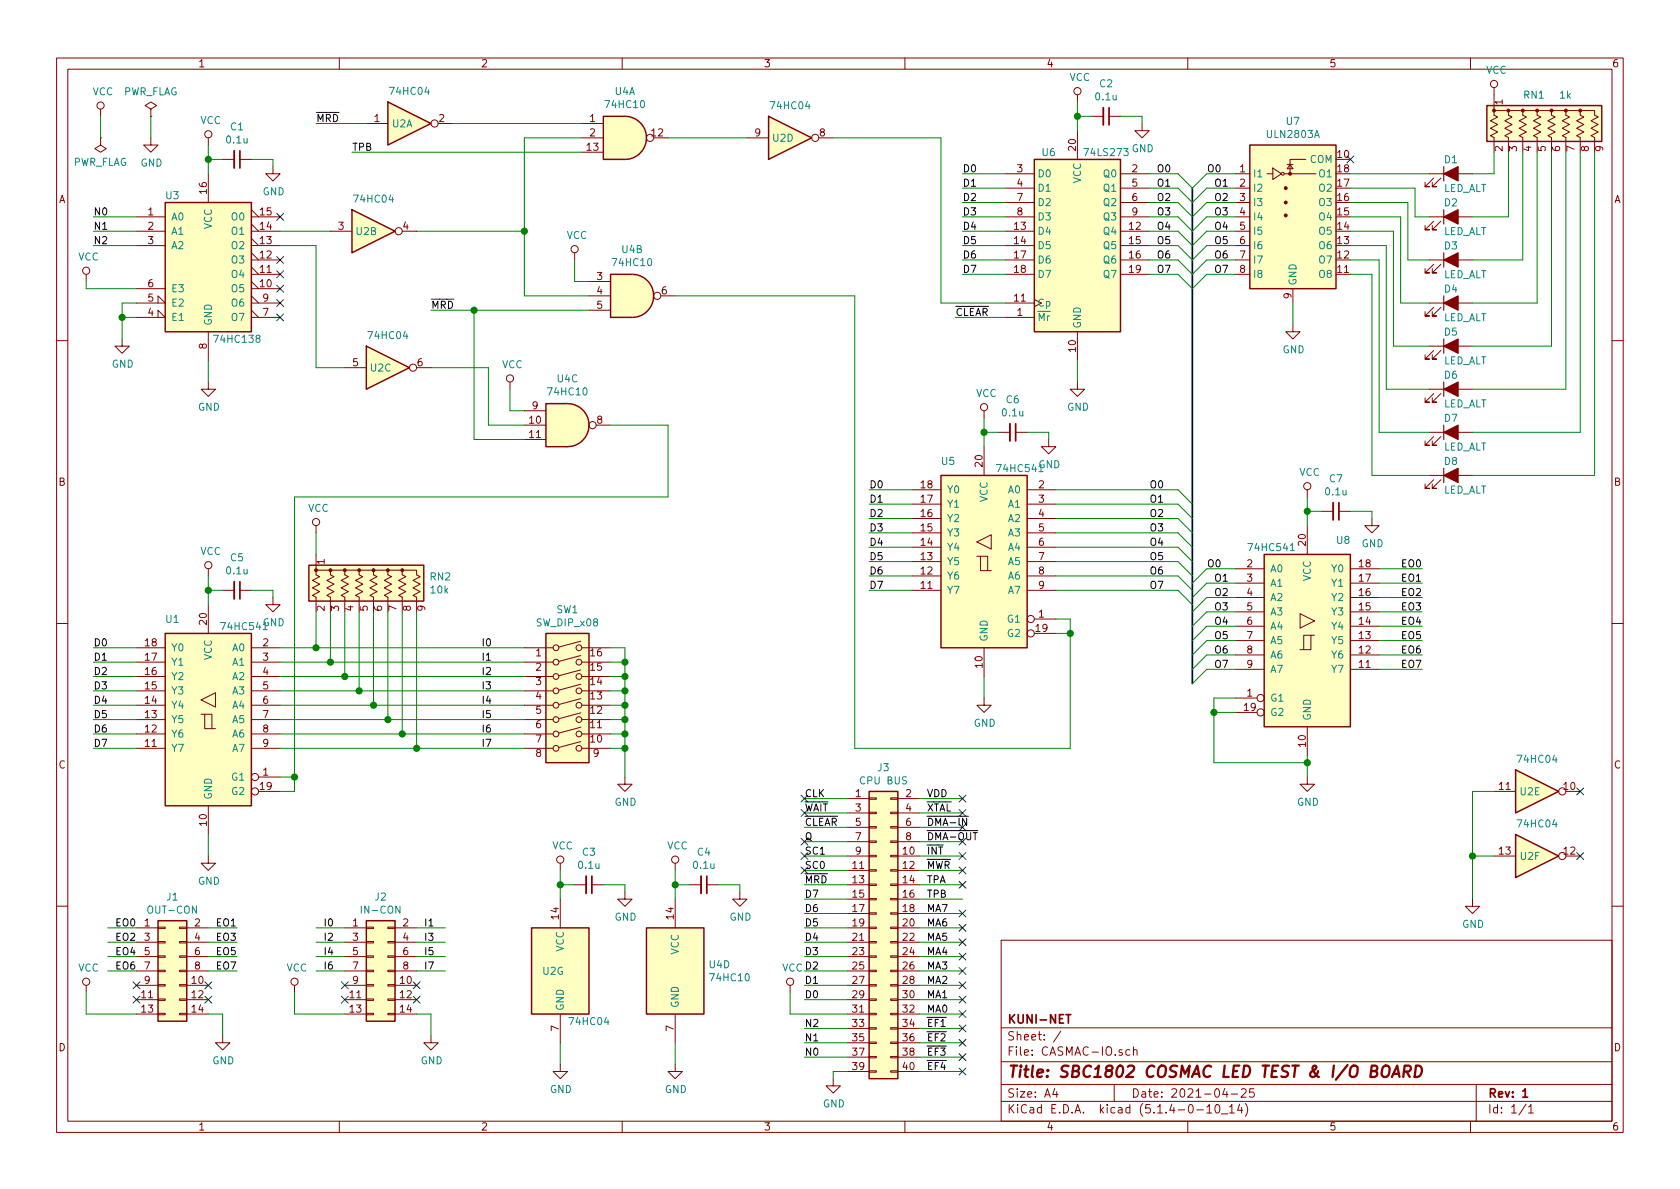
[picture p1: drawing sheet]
EESchema Schematic File Version 4
LIBS:CASMAC-IO-cache
EELAYER 30 0
EELAYER END
$Descr A4 11693 8268
encoding utf-8
Sheet 1 1
Title "SBC1802 COSMAC LED TEST & I/O BOARD"
Date "2021-04-25"
Rev "1"
Comp "KUNI-NET"
Comment1 ""
Comment2 ""
Comment3 ""
Comment4 ""
$EndDescr
$Comp
L 74xx:74LS138 U3
U 1 1
P 1450 1800
F 0 "U3" H 1200 2250 50  0000 C CNN
F 1 "74HC138" H 1650 1250 50  0000 C CNN
F 2 "" H 1450 1800 50  0001 C CNN
F 3 "http://www.ti.com/lit/gpn/sn74LS138" H 1450 1800 50  0001 C CNN
	1    1450 1800
	1    0    0    -1  
$EndComp
Wire Wire Line
	650  1500 950  1500
Text Label 650  1500 0    50   ~ 0
N0
Wire Wire Line
	650  1600 950  1600
Text Label 650  1600 0    50   ~ 0
N1
Wire Wire Line
	650  1700 950  1700
Text Label 650  1700 0    50   ~ 0
N2
$Comp
L power:VCC #PWR04
U 1 1
P 1450 1000
F 0 "#PWR04" H 1450 850 50  0001 C CNN
F 1 "VCC" H 1467 1173 50  0000 C CNN
F 2 "" H 1450 1000 50  0001 C CNN
F 3 "" H 1450 1000 50  0001 C CNN
	1    1450 1000
	1    0    0    -1  
$EndComp
$Comp
L power:VCC #PWR01
U 1 1
P 600 1950
F 0 "#PWR01" H 600 1800 50  0001 C CNN
F 1 "VCC" H 617 2123 50  0000 C CNN
F 2 "" H 600 1950 50  0001 C CNN
F 3 "" H 600 1950 50  0001 C CNN
	1    600  1950
	1    0    0    -1  
$EndComp
Wire Wire Line
	600  1950 600  2000
Wire Wire Line
	600  2000 950  2000
$Comp
L power:GND #PWR05
U 1 1
P 1450 2650
F 0 "#PWR05" H 1450 2400 50  0001 C CNN
F 1 "GND" H 1455 2477 50  0000 C CNN
F 2 "" H 1450 2650 50  0001 C CNN
F 3 "" H 1450 2650 50  0001 C CNN
	1    1450 2650
	1    0    0    -1  
$EndComp
Wire Wire Line
	1450 2500 1450 2650
$Comp
L power:GND #PWR02
U 1 1
P 850 2350
F 0 "#PWR02" H 850 2100 50  0001 C CNN
F 1 "GND" H 855 2177 50  0000 C CNN
F 2 "" H 850 2350 50  0001 C CNN
F 3 "" H 850 2350 50  0001 C CNN
	1    850  2350
	1    0    0    -1  
$EndComp
Wire Wire Line
	850  2350 850  2200
Wire Wire Line
	850  2100 950  2100
Wire Wire Line
	950  2200 850  2200
Connection ~ 850  2200
Wire Wire Line
	850  2200 850  2100
$Comp
L Device:C_Small C1
U 1 1
P 1650 1100
F 0 "C1" V 1421 1100 50  0000 C CNN
F 1 "0.1u" V 1512 1100 50  0000 C CNN
F 2 "" H 1650 1100 50  0001 C CNN
F 3 "~" H 1650 1100 50  0001 C CNN
	1    1650 1100
	0    1    1    0   
$EndComp
Wire Wire Line
	1450 1000 1450 1100
Wire Wire Line
	1450 1100 1550 1100
Wire Wire Line
	1450 1100 1450 1200
Connection ~ 1450 1100
$Comp
L power:GND #PWR06
U 1 1
P 1900 1150
F 0 "#PWR06" H 1900 900 50  0001 C CNN
F 1 "GND" H 1905 977 50  0000 C CNN
F 2 "" H 1900 1150 50  0001 C CNN
F 3 "" H 1900 1150 50  0001 C CNN
	1    1900 1150
	1    0    0    -1  
$EndComp
Wire Wire Line
	1750 1100 1900 1100
Wire Wire Line
	1900 1100 1900 1150
NoConn ~ 1950 1800
NoConn ~ 1950 1900
NoConn ~ 1950 2000
NoConn ~ 1950 2100
NoConn ~ 1950 2200
Wire Wire Line
	6700 1200 7000 1200
Text Label 6700 1200 0    50   ~ 0
D0
Wire Wire Line
	6700 1300 7000 1300
Text Label 6700 1300 0    50   ~ 0
D1
Wire Wire Line
	6700 1400 7000 1400
Text Label 6700 1400 0    50   ~ 0
D2
Wire Wire Line
	6700 1500 7000 1500
Text Label 6700 1500 0    50   ~ 0
D3
Wire Wire Line
	6700 1600 7000 1600
Text Label 6700 1600 0    50   ~ 0
D4
Wire Wire Line
	6700 1700 7000 1700
Text Label 6700 1700 0    50   ~ 0
D5
Wire Wire Line
	6700 1800 7000 1800
Text Label 6700 1800 0    50   ~ 0
D6
Wire Wire Line
	6700 1900 7000 1900
Text Label 6700 1900 0    50   ~ 0
D7
$Comp
L 74xx:74LS04 U2
U 1 1
P 2850 850
F 0 "U2" H 2800 850 50  0000 C CNN
F 1 "74HC04" H 2850 1076 50  0000 C CNN
F 2 "" H 2850 850 50  0001 C CNN
F 3 "http://www.ti.com/lit/gpn/sn74LS04" H 2850 850 50  0001 C CNN
	1    2850 850 
	1    0    0    -1  
$EndComp
Wire Wire Line
	2200 850  2550 850 
Text Label 2200 850  0    50   ~ 0
~MRD
Wire Wire Line
	3150 850  4050 850 
$Comp
L power:VCC #PWR08
U 1 1
P 7500 700
F 0 "#PWR08" H 7500 550 50  0001 C CNN
F 1 "VCC" H 7517 873 50  0000 C CNN
F 2 "" H 7500 700 50  0001 C CNN
F 3 "" H 7500 700 50  0001 C CNN
	1    7500 700 
	1    0    0    -1  
$EndComp
$Comp
L Device:C_Small C2
U 1 1
P 7700 800
F 0 "C2" V 7471 800 50  0000 C CNN
F 1 "0.1u" V 7562 800 50  0000 C CNN
F 2 "" H 7700 800 50  0001 C CNN
F 3 "~" H 7700 800 50  0001 C CNN
	1    7700 800 
	0    1    1    0   
$EndComp
Wire Wire Line
	7500 700  7500 800 
Wire Wire Line
	7500 800  7600 800 
Wire Wire Line
	7500 800  7500 900 
Connection ~ 7500 800 
Wire Wire Line
	7800 800  7950 800 
Wire Wire Line
	7950 800  7950 850 
$Comp
L power:GND #PWR011
U 1 1
P 7950 850
F 0 "#PWR011" H 7950 600 50  0001 C CNN
F 1 "GND" H 7955 677 50  0000 C CNN
F 2 "" H 7950 850 50  0001 C CNN
F 3 "" H 7950 850 50  0001 C CNN
	1    7950 850 
	1    0    0    -1  
$EndComp
$Comp
L Device:LED_ALT D1
U 1 1
P 10100 1200
F 0 "D1" H 10100 1300 50  0000 C CNN
F 1 "LED_ALT" H 10200 1100 50  0000 C CNN
F 2 "" H 10100 1200 50  0001 C CNN
F 3 "~" H 10100 1200 50  0001 C CNN
	1    10100 1200
	1    0    0    -1  
$EndComp
$Comp
L Device:LED_ALT D2
U 1 1
P 10100 1500
F 0 "D2" H 10100 1600 50  0000 C CNN
F 1 "LED_ALT" H 10200 1400 50  0000 C CNN
F 2 "" H 10100 1500 50  0001 C CNN
F 3 "~" H 10100 1500 50  0001 C CNN
	1    10100 1500
	1    0    0    -1  
$EndComp
$Comp
L Device:LED_ALT D3
U 1 1
P 10100 1800
F 0 "D3" H 10100 1900 50  0000 C CNN
F 1 "LED_ALT" H 10200 1700 50  0000 C CNN
F 2 "" H 10100 1800 50  0001 C CNN
F 3 "~" H 10100 1800 50  0001 C CNN
	1    10100 1800
	1    0    0    -1  
$EndComp
$Comp
L Device:LED_ALT D4
U 1 1
P 10100 2100
F 0 "D4" H 10100 2200 50  0000 C CNN
F 1 "LED_ALT" H 10200 2000 50  0000 C CNN
F 2 "" H 10100 2100 50  0001 C CNN
F 3 "~" H 10100 2100 50  0001 C CNN
	1    10100 2100
	1    0    0    -1  
$EndComp
$Comp
L Device:LED_ALT D5
U 1 1
P 10100 2400
F 0 "D5" H 10100 2500 50  0000 C CNN
F 1 "LED_ALT" H 10200 2300 50  0000 C CNN
F 2 "" H 10100 2400 50  0001 C CNN
F 3 "~" H 10100 2400 50  0001 C CNN
	1    10100 2400
	1    0    0    -1  
$EndComp
$Comp
L Device:LED_ALT D6
U 1 1
P 10100 2700
F 0 "D6" H 10100 2800 50  0000 C CNN
F 1 "LED_ALT" H 10200 2600 50  0000 C CNN
F 2 "" H 10100 2700 50  0001 C CNN
F 3 "~" H 10100 2700 50  0001 C CNN
	1    10100 2700
	1    0    0    -1  
$EndComp
$Comp
L Device:LED_ALT D7
U 1 1
P 10100 3000
F 0 "D7" H 10100 3100 50  0000 C CNN
F 1 "LED_ALT" H 10200 2900 50  0000 C CNN
F 2 "" H 10100 3000 50  0001 C CNN
F 3 "~" H 10100 3000 50  0001 C CNN
	1    10100 3000
	1    0    0    -1  
$EndComp
$Comp
L Device:LED_ALT D8
U 1 1
P 10100 3300
F 0 "D8" H 10100 3400 50  0000 C CNN
F 1 "LED_ALT" H 10200 3200 50  0000 C CNN
F 2 "" H 10100 3300 50  0001 C CNN
F 3 "~" H 10100 3300 50  0001 C CNN
	1    10100 3300
	1    0    0    -1  
$EndComp
Wire Wire Line
	8000 1200 8200 1200
Wire Wire Line
	8400 1200 8600 1200
Text Label 8050 1200 0    50   ~ 0
O0
Text Label 8400 1200 0    50   ~ 0
O0
Wire Wire Line
	8000 1300 8200 1300
Text Label 8050 1300 0    50   ~ 0
O1
Wire Wire Line
	8000 1400 8200 1400
Text Label 8050 1400 0    50   ~ 0
O2
Wire Wire Line
	8000 1500 8200 1500
Text Label 8050 1500 0    50   ~ 0
O3
Wire Wire Line
	8000 1600 8200 1600
Text Label 8050 1600 0    50   ~ 0
O4
Wire Wire Line
	8000 1700 8200 1700
Text Label 8050 1700 0    50   ~ 0
O5
Wire Wire Line
	8000 1800 8200 1800
Text Label 8050 1800 0    50   ~ 0
O6
Wire Wire Line
	8000 1900 8200 1900
Text Label 8050 1900 0    50   ~ 0
O7
Wire Wire Line
	8400 1300 8600 1300
Text Label 8450 1300 0    50   ~ 0
O1
Wire Wire Line
	8400 1400 8600 1400
Text Label 8450 1400 0    50   ~ 0
O2
Wire Wire Line
	8400 1500 8600 1500
Text Label 8450 1500 0    50   ~ 0
O3
Wire Wire Line
	8400 1600 8600 1600
Text Label 8450 1600 0    50   ~ 0
O4
Wire Wire Line
	8400 1800 8600 1800
Text Label 8450 1800 0    50   ~ 0
O6
Wire Wire Line
	8400 1900 8600 1900
Text Label 8450 1900 0    50   ~ 0
O7
$Comp
L power:GND #PWR09
U 1 1
P 7500 2650
F 0 "#PWR09" H 7500 2400 50  0001 C CNN
F 1 "GND" H 7505 2477 50  0000 C CNN
F 2 "" H 7500 2650 50  0001 C CNN
F 3 "" H 7500 2650 50  0001 C CNN
	1    7500 2650
	1    0    0    -1  
$EndComp
Wire Wire Line
	7500 2500 7500 2650
Entry Wire Line
	8200 1200 8300 1300
Entry Wire Line
	8200 1300 8300 1400
Entry Wire Line
	8200 1400 8300 1500
Entry Wire Line
	8200 1500 8300 1600
Entry Wire Line
	8200 1600 8300 1700
Entry Wire Line
	8200 1700 8300 1800
Entry Wire Line
	8200 1800 8300 1900
Entry Wire Line
	8200 1900 8300 2000
Entry Wire Line
	8300 1300 8400 1200
Entry Wire Line
	8300 1400 8400 1300
Entry Wire Line
	8300 1500 8400 1400
Entry Wire Line
	8300 1600 8400 1500
Entry Wire Line
	8300 1700 8400 1600
Entry Wire Line
	8300 1900 8400 1800
Entry Wire Line
	8300 2000 8400 1900
$Comp
L Device:R_Network08_US RN1
U 1 1
P 10800 850
F 0 "RN1" H 10600 1050 50  0000 L CNN
F 1 "1k" H 10850 1050 50  0000 L CNN
F 2 "Resistor_THT:R_Array_SIP9" V 11275 850 50  0001 C CNN
F 3 "http://www.vishay.com/docs/31509/csc.pdf" H 10800 850 50  0001 C CNN
	1    10800 850 
	1    0    0    -1  
$EndComp
Wire Wire Line
	10250 1200 10400 1200
Wire Wire Line
	10400 1200 10400 1050
Wire Wire Line
	10500 1050 10500 1500
Wire Wire Line
	10500 1500 10250 1500
Wire Wire Line
	10250 1800 10600 1800
Wire Wire Line
	10600 1800 10600 1050
Wire Wire Line
	10700 1050 10700 2100
Wire Wire Line
	10700 2100 10250 2100
Wire Wire Line
	10800 1050 10800 2400
Wire Wire Line
	10800 2400 10250 2400
Wire Wire Line
	10900 1050 10900 2700
Wire Wire Line
	10900 2700 10250 2700
Wire Wire Line
	11000 1050 11000 3000
Wire Wire Line
	11000 3000 10250 3000
Wire Wire Line
	11100 1050 11100 3300
Wire Wire Line
	11100 3300 10250 3300
$Comp
L power:VCC #PWR012
U 1 1
P 10400 650
F 0 "#PWR012" H 10400 500 50  0001 C CNN
F 1 "VCC" H 10417 823 50  0000 C CNN
F 2 "" H 10400 650 50  0001 C CNN
F 3 "" H 10400 650 50  0001 C CNN
	1    10400 650 
	1    0    0    -1  
$EndComp
$Comp
L 74xx:74LS04 U2
U 2 1
P 2600 1600
F 0 "U2" H 2550 1600 50  0000 C CNN
F 1 "74HC04" H 2600 1826 50  0000 C CNN
F 2 "" H 2600 1600 50  0001 C CNN
F 3 "http://www.ti.com/lit/gpn/sn74LS04" H 2600 1600 50  0001 C CNN
	2    2600 1600
	1    0    0    -1  
$EndComp
$Comp
L 74xx:74LS04 U2
U 3 1
P 2700 2550
F 0 "U2" H 2650 2550 50  0000 C CNN
F 1 "74HC04" H 2700 2776 50  0000 C CNN
F 2 "" H 2700 2550 50  0001 C CNN
F 3 "http://www.ti.com/lit/gpn/sn74LS04" H 2700 2550 50  0001 C CNN
	3    2700 2550
	1    0    0    -1  
$EndComp
$Comp
L 74xx:74LS04 U2
U 4 1
P 5500 950
F 0 "U2" H 5450 950 50  0000 C CNN
F 1 "74HC04" H 5500 1176 50  0000 C CNN
F 2 "" H 5500 950 50  0001 C CNN
F 3 "http://www.ti.com/lit/gpn/sn74LS04" H 5500 950 50  0001 C CNN
	4    5500 950 
	1    0    0    -1  
$EndComp
$Comp
L 74xx:74LS04 U2
U 5 1
P 10700 5500
F 0 "U2" H 10650 5500 50  0000 C CNN
F 1 "74HC04" H 10700 5726 50  0000 C CNN
F 2 "" H 10700 5500 50  0001 C CNN
F 3 "http://www.ti.com/lit/gpn/sn74LS04" H 10700 5500 50  0001 C CNN
	5    10700 5500
	1    0    0    -1  
$EndComp
$Comp
L 74xx:74LS04 U2
U 6 1
P 10700 5950
F 0 "U2" H 10650 5950 50  0000 C CNN
F 1 "74HC04" H 10700 6176 50  0000 C CNN
F 2 "" H 10700 5950 50  0001 C CNN
F 3 "http://www.ti.com/lit/gpn/sn74LS04" H 10700 5950 50  0001 C CNN
	6    10700 5950
	1    0    0    -1  
$EndComp
Wire Wire Line
	10250 5950 10400 5950
Connection ~ 10250 5950
Wire Wire Line
	10250 5950 10250 6250
Wire Wire Line
	10400 5500 10250 5500
Wire Wire Line
	10250 5500 10250 5950
NoConn ~ 11000 5500
NoConn ~ 11000 5950
$Comp
L power:GND #PWR010
U 1 1
P 10250 6250
F 0 "#PWR010" H 10250 6000 50  0001 C CNN
F 1 "GND" H 10255 6077 50  0000 C CNN
F 2 "" H 10250 6250 50  0001 C CNN
F 3 "" H 10250 6250 50  0001 C CNN
	1    10250 6250
	1    0    0    -1  
$EndComp
$Comp
L 74xx:74LS04 U2
U 7 1
P 3900 6750
F 0 "U2" H 3850 6750 50  0000 C CNN
F 1 "74HC04" H 4100 6400 50  0000 C CNN
F 2 "" H 3900 6750 50  0001 C CNN
F 3 "http://www.ti.com/lit/gpn/sn74LS04" H 3900 6750 50  0001 C CNN
	7    3900 6750
	1    0    0    -1  
$EndComp
$Comp
L power:VCC #PWR013
U 1 1
P 3900 6050
F 0 "#PWR013" H 3900 5900 50  0001 C CNN
F 1 "VCC" H 3917 6223 50  0000 C CNN
F 2 "" H 3900 6050 50  0001 C CNN
F 3 "" H 3900 6050 50  0001 C CNN
	1    3900 6050
	1    0    0    -1  
$EndComp
$Comp
L Device:C_Small C3
U 1 1
P 4100 6150
F 0 "C3" V 3871 6150 50  0000 C CNN
F 1 "0.1u" V 3962 6150 50  0000 C CNN
F 2 "" H 4100 6150 50  0001 C CNN
F 3 "~" H 4100 6150 50  0001 C CNN
	1    4100 6150
	0    1    1    0   
$EndComp
Wire Wire Line
	3900 6050 3900 6150
Wire Wire Line
	3900 6150 4000 6150
Wire Wire Line
	3900 6150 3900 6250
Connection ~ 3900 6150
$Comp
L power:GND #PWR015
U 1 1
P 4350 6200
F 0 "#PWR015" H 4350 5950 50  0001 C CNN
F 1 "GND" H 4355 6027 50  0000 C CNN
F 2 "" H 4350 6200 50  0001 C CNN
F 3 "" H 4350 6200 50  0001 C CNN
	1    4350 6200
	1    0    0    -1  
$EndComp
Wire Wire Line
	4200 6150 4350 6150
Wire Wire Line
	4350 6150 4350 6200
$Comp
L power:GND #PWR014
U 1 1
P 3900 7400
F 0 "#PWR014" H 3900 7150 50  0001 C CNN
F 1 "GND" H 3905 7227 50  0000 C CNN
F 2 "" H 3900 7400 50  0001 C CNN
F 3 "" H 3900 7400 50  0001 C CNN
	1    3900 7400
	1    0    0    -1  
$EndComp
Wire Wire Line
	3900 7250 3900 7400
Text Label 2450 1050 0    50   ~ 0
TPB
NoConn ~ 1950 1500
Wire Wire Line
	1950 1600 2300 1600
$Comp
L power:VCC #PWR017
U 1 1
P 4700 6050
F 0 "#PWR017" H 4700 5900 50  0001 C CNN
F 1 "VCC" H 4717 6223 50  0000 C CNN
F 2 "" H 4700 6050 50  0001 C CNN
F 3 "" H 4700 6050 50  0001 C CNN
	1    4700 6050
	1    0    0    -1  
$EndComp
$Comp
L Device:C_Small C4
U 1 1
P 4900 6150
F 0 "C4" V 4671 6150 50  0000 C CNN
F 1 "0.1u" V 4762 6150 50  0000 C CNN
F 2 "" H 4900 6150 50  0001 C CNN
F 3 "~" H 4900 6150 50  0001 C CNN
	1    4900 6150
	0    1    1    0   
$EndComp
Wire Wire Line
	4700 6050 4700 6150
Wire Wire Line
	4700 6150 4800 6150
Wire Wire Line
	4700 6150 4700 6250
Connection ~ 4700 6150
$Comp
L power:GND #PWR019
U 1 1
P 5150 6200
F 0 "#PWR019" H 5150 5950 50  0001 C CNN
F 1 "GND" H 5155 6027 50  0000 C CNN
F 2 "" H 5150 6200 50  0001 C CNN
F 3 "" H 5150 6200 50  0001 C CNN
	1    5150 6200
	1    0    0    -1  
$EndComp
Wire Wire Line
	5000 6150 5150 6150
Wire Wire Line
	5150 6150 5150 6200
$Comp
L power:GND #PWR018
U 1 1
P 4700 7400
F 0 "#PWR018" H 4700 7150 50  0001 C CNN
F 1 "GND" H 4705 7227 50  0000 C CNN
F 2 "" H 4700 7400 50  0001 C CNN
F 3 "" H 4700 7400 50  0001 C CNN
	1    4700 7400
	1    0    0    -1  
$EndComp
Wire Wire Line
	4700 7250 4700 7400
Wire Wire Line
	2450 1050 4050 1050
Wire Wire Line
	3650 950  3650 1600
Wire Wire Line
	3650 950  4050 950 
Wire Wire Line
	2900 1600 3650 1600
Text Label 3000 2150 0    50   ~ 0
~MRD
Wire Wire Line
	3650 1600 3650 2050
Wire Wire Line
	3650 2050 4100 2050
Connection ~ 3650 1600
Wire Wire Line
	6550 2100 6550 950 
Wire Wire Line
	6550 2100 7000 2100
$Comp
L 74xx:74LS541 U5
U 1 1
P 6850 3900
F 0 "U5" H 7100 4600 50  0000 C CNN
F 1 "74HC541" H 6600 4550 50  0000 C CNN
F 2 "" H 6850 3900 50  0001 C CNN
F 3 "http://www.ti.com/lit/gpn/sn74LS541" H 6850 3900 50  0001 C CNN
	1    6850 3900
	-1   0    0    -1  
$EndComp
Wire Wire Line
	7350 3400 8200 3400
Entry Wire Line
	8200 3400 8300 3500
Wire Wire Line
	7350 3500 8200 3500
Entry Wire Line
	8200 3500 8300 3600
Wire Wire Line
	7350 3600 8200 3600
Entry Wire Line
	8200 3600 8300 3700
Wire Wire Line
	7350 3700 8200 3700
Entry Wire Line
	8200 3700 8300 3800
Wire Wire Line
	7350 3800 8200 3800
Entry Wire Line
	8200 3800 8300 3900
Wire Wire Line
	7350 3900 8200 3900
Entry Wire Line
	8200 3900 8300 4000
Wire Wire Line
	7350 4000 8200 4000
Entry Wire Line
	8200 4000 8300 4100
Wire Wire Line
	7350 4100 8200 4100
Entry Wire Line
	8200 4100 8300 4200
Text Label 8000 3400 0    50   ~ 0
O0
Text Label 8000 3500 0    50   ~ 0
O1
Text Label 8000 3600 0    50   ~ 0
O2
Text Label 8000 3700 0    50   ~ 0
O3
Text Label 8000 3800 0    50   ~ 0
O4
Text Label 8000 3900 0    50   ~ 0
O5
Text Label 8000 4000 0    50   ~ 0
O6
Text Label 8000 4100 0    50   ~ 0
O7
Wire Wire Line
	6050 3400 6350 3400
Text Label 6050 3400 0    50   ~ 0
D0
Wire Wire Line
	6050 3500 6350 3500
Text Label 6050 3500 0    50   ~ 0
D1
Wire Wire Line
	6050 3600 6350 3600
Text Label 6050 3600 0    50   ~ 0
D2
Wire Wire Line
	6050 3700 6350 3700
Text Label 6050 3700 0    50   ~ 0
D3
Wire Wire Line
	6050 3800 6350 3800
Text Label 6050 3800 0    50   ~ 0
D4
Wire Wire Line
	6050 3900 6350 3900
Text Label 6050 3900 0    50   ~ 0
D5
Wire Wire Line
	6050 4000 6350 4000
Text Label 6050 4000 0    50   ~ 0
D6
Wire Wire Line
	6050 4100 6350 4100
Text Label 6050 4100 0    50   ~ 0
D7
$Comp
L power:VCC #PWR030
U 1 1
P 6850 2900
F 0 "#PWR030" H 6850 2750 50  0001 C CNN
F 1 "VCC" H 6867 3073 50  0000 C CNN
F 2 "" H 6850 2900 50  0001 C CNN
F 3 "" H 6850 2900 50  0001 C CNN
	1    6850 2900
	1    0    0    -1  
$EndComp
$Comp
L Device:C_Small C6
U 1 1
P 7050 3000
F 0 "C6" V 6821 3000 50  0000 C CNN
F 1 "0.1u" V 6912 3000 50  0000 C CNN
F 2 "" H 7050 3000 50  0001 C CNN
F 3 "~" H 7050 3000 50  0001 C CNN
	1    7050 3000
	0    1    1    0   
$EndComp
Wire Wire Line
	6850 2900 6850 3000
Wire Wire Line
	6850 3000 6950 3000
Wire Wire Line
	6850 3000 6850 3100
Connection ~ 6850 3000
Wire Wire Line
	7150 3000 7300 3000
Wire Wire Line
	7300 3000 7300 3050
$Comp
L power:GND #PWR032
U 1 1
P 7300 3050
F 0 "#PWR032" H 7300 2800 50  0001 C CNN
F 1 "GND" H 7305 2877 50  0000 C CNN
F 2 "" H 7300 3050 50  0001 C CNN
F 3 "" H 7300 3050 50  0001 C CNN
	1    7300 3050
	1    0    0    -1  
$EndComp
Wire Wire Line
	4700 2050 5950 2050
Wire Wire Line
	5950 2050 5950 5200
Wire Wire Line
	7450 5200 7450 4400
Wire Wire Line
	7450 4300 7350 4300
Wire Wire Line
	7350 4400 7450 4400
Connection ~ 7450 4400
Wire Wire Line
	7450 4400 7450 4300
$Comp
L 74xx:74LS10 U4
U 1 1
P 4350 950
F 0 "U4" H 4350 1275 50  0000 C CNN
F 1 "74HC10" H 4350 1184 50  0000 C CNN
F 2 "" H 4350 950 50  0001 C CNN
F 3 "http://www.ti.com/lit/gpn/sn74LS10" H 4350 950 50  0001 C CNN
	1    4350 950 
	1    0    0    -1  
$EndComp
$Comp
L 74xx:74LS10 U4
U 2 1
P 4400 2050
F 0 "U4" H 4400 2375 50  0000 C CNN
F 1 "74HC10" H 4400 2284 50  0000 C CNN
F 2 "" H 4400 2050 50  0001 C CNN
F 3 "http://www.ti.com/lit/gpn/sn74LS10" H 4400 2050 50  0001 C CNN
	2    4400 2050
	1    0    0    -1  
$EndComp
$Comp
L 74xx:74LS10 U4
U 3 1
P 3950 2950
F 0 "U4" H 3950 3275 50  0000 C CNN
F 1 "74HC10" H 3950 3184 50  0000 C CNN
F 2 "" H 3950 2950 50  0001 C CNN
F 3 "http://www.ti.com/lit/gpn/sn74LS10" H 3950 2950 50  0001 C CNN
	3    3950 2950
	1    0    0    -1  
$EndComp
$Comp
L power:VCC #PWR027
U 1 1
P 4000 1800
F 0 "#PWR027" H 4000 1650 50  0001 C CNN
F 1 "VCC" H 4017 1973 50  0000 C CNN
F 2 "" H 4000 1800 50  0001 C CNN
F 3 "" H 4000 1800 50  0001 C CNN
	1    4000 1800
	1    0    0    -1  
$EndComp
Wire Wire Line
	4000 1800 4000 1950
Wire Wire Line
	4000 1950 4100 1950
$Comp
L 74xx:74LS10 U4
U 4 1
P 4700 6750
F 0 "U4" H 4930 6796 50  0000 L CNN
F 1 "74HC10" H 4930 6705 50  0000 L CNN
F 2 "" H 4700 6750 50  0001 C CNN
F 3 "http://www.ti.com/lit/gpn/sn74LS10" H 4700 6750 50  0001 C CNN
	4    4700 6750
	1    0    0    -1  
$EndComp
Wire Wire Line
	3000 2150 3300 2150
Wire Wire Line
	3300 2150 3300 3050
Wire Wire Line
	3300 3050 3650 3050
Connection ~ 3300 2150
Wire Wire Line
	3300 2150 4100 2150
Wire Wire Line
	3000 2550 3400 2550
Wire Wire Line
	3400 2550 3400 2950
Wire Wire Line
	2200 1700 2200 2550
Wire Wire Line
	2200 2550 2400 2550
Wire Wire Line
	1950 1700 2200 1700
Wire Wire Line
	3400 2950 3650 2950
$Comp
L power:VCC #PWR025
U 1 1
P 3550 2700
F 0 "#PWR025" H 3550 2550 50  0001 C CNN
F 1 "VCC" H 3567 2873 50  0000 C CNN
F 2 "" H 3550 2700 50  0001 C CNN
F 3 "" H 3550 2700 50  0001 C CNN
	1    3550 2700
	1    0    0    -1  
$EndComp
Wire Wire Line
	3550 2700 3550 2850
Wire Wire Line
	3550 2850 3650 2850
$Comp
L 74xx:74LS541 U1
U 1 1
P 1450 5000
F 0 "U1" H 1700 5700 50  0000 C CNN
F 1 "74HC541" H 1200 5650 50  0000 C CNN
F 2 "" H 1450 5000 50  0001 C CNN
F 3 "http://www.ti.com/lit/gpn/sn74LS541" H 1450 5000 50  0001 C CNN
	1    1450 5000
	-1   0    0    -1  
$EndComp
Wire Wire Line
	1950 4600 2300 4600
Wire Wire Line
	1950 4700 2400 4700
Wire Wire Line
	1950 4800 2500 4800
Wire Wire Line
	1950 4900 2600 4900
Wire Wire Line
	1950 5000 2700 5000
Wire Wire Line
	1950 5100 2800 5100
Wire Wire Line
	1950 5200 2900 5200
Wire Wire Line
	650  4500 950  4500
Text Label 650  4500 0    50   ~ 0
D0
Wire Wire Line
	650  4600 950  4600
Text Label 650  4600 0    50   ~ 0
D1
Wire Wire Line
	650  4700 950  4700
Text Label 650  4700 0    50   ~ 0
D2
Wire Wire Line
	650  4800 950  4800
Text Label 650  4800 0    50   ~ 0
D3
Wire Wire Line
	650  4900 950  4900
Text Label 650  4900 0    50   ~ 0
D4
Wire Wire Line
	650  5000 950  5000
Text Label 650  5000 0    50   ~ 0
D5
Wire Wire Line
	650  5100 950  5100
Text Label 650  5100 0    50   ~ 0
D6
Wire Wire Line
	650  5200 950  5200
Text Label 650  5200 0    50   ~ 0
D7
$Comp
L power:VCC #PWR016
U 1 1
P 1450 4000
F 0 "#PWR016" H 1450 3850 50  0001 C CNN
F 1 "VCC" H 1467 4173 50  0000 C CNN
F 2 "" H 1450 4000 50  0001 C CNN
F 3 "" H 1450 4000 50  0001 C CNN
	1    1450 4000
	1    0    0    -1  
$EndComp
$Comp
L Device:C_Small C5
U 1 1
P 1650 4100
F 0 "C5" V 1421 4100 50  0000 C CNN
F 1 "0.1u" V 1512 4100 50  0000 C CNN
F 2 "" H 1650 4100 50  0001 C CNN
F 3 "~" H 1650 4100 50  0001 C CNN
	1    1650 4100
	0    1    1    0   
$EndComp
Wire Wire Line
	1450 4000 1450 4100
Wire Wire Line
	1450 4100 1550 4100
Wire Wire Line
	1450 4100 1450 4200
Connection ~ 1450 4100
Wire Wire Line
	1750 4100 1900 4100
Wire Wire Line
	1900 4100 1900 4150
$Comp
L power:GND #PWR022
U 1 1
P 1900 4150
F 0 "#PWR022" H 1900 3900 50  0001 C CNN
F 1 "GND" H 1905 3977 50  0000 C CNN
F 2 "" H 1900 4150 50  0001 C CNN
F 3 "" H 1900 4150 50  0001 C CNN
	1    1900 4150
	1    0    0    -1  
$EndComp
$Comp
L power:GND #PWR020
U 1 1
P 1450 5950
F 0 "#PWR020" H 1450 5700 50  0001 C CNN
F 1 "GND" H 1455 5777 50  0000 C CNN
F 2 "" H 1450 5950 50  0001 C CNN
F 3 "" H 1450 5950 50  0001 C CNN
	1    1450 5950
	1    0    0    -1  
$EndComp
Wire Wire Line
	1450 5800 1450 5950
Wire Wire Line
	1950 4500 2200 4500
$Comp
L Device:R_Network08_US RN2
U 1 1
P 2600 4050
F 0 "RN2" H 2988 4096 50  0000 L CNN
F 1 "10k" H 2988 4005 50  0000 L CNN
F 2 "Resistor_THT:R_Array_SIP9" V 3075 4050 50  0001 C CNN
F 3 "http://www.vishay.com/docs/31509/csc.pdf" H 2600 4050 50  0001 C CNN
	1    2600 4050
	1    0    0    -1  
$EndComp
$Comp
L power:VCC #PWR023
U 1 1
P 2200 3700
F 0 "#PWR023" H 2200 3550 50  0001 C CNN
F 1 "VCC" H 2217 3873 50  0000 C CNN
F 2 "" H 2200 3700 50  0001 C CNN
F 3 "" H 2200 3700 50  0001 C CNN
	1    2200 3700
	1    0    0    -1  
$EndComp
Wire Wire Line
	2200 3700 2200 3850
Wire Wire Line
	2200 4250 2200 4500
Connection ~ 2200 4500
Wire Wire Line
	2200 4500 3650 4500
Wire Wire Line
	2300 4250 2300 4600
Connection ~ 2300 4600
Wire Wire Line
	2300 4600 3650 4600
Wire Wire Line
	2400 4250 2400 4700
Connection ~ 2400 4700
Wire Wire Line
	2400 4700 3650 4700
Wire Wire Line
	2500 4250 2500 4800
Connection ~ 2500 4800
Wire Wire Line
	2500 4800 3650 4800
Wire Wire Line
	2600 4250 2600 4900
Connection ~ 2600 4900
Wire Wire Line
	2600 4900 3650 4900
Wire Wire Line
	2700 4250 2700 5000
Connection ~ 2700 5000
Wire Wire Line
	2700 5000 3650 5000
Wire Wire Line
	2800 4250 2800 5100
Connection ~ 2800 5100
Wire Wire Line
	2800 5100 3650 5100
Wire Wire Line
	2900 4250 2900 5200
Connection ~ 2900 5200
Wire Wire Line
	2900 5200 3650 5200
$Comp
L Switch:SW_DIP_x08 SW1
U 1 1
P 3950 4900
F 0 "SW1" H 3950 5567 50  0000 C CNN
F 1 "SW_DIP_x08" H 3950 5476 50  0000 C CNN
F 2 "" H 3950 4900 50  0001 C CNN
F 3 "~" H 3950 4900 50  0001 C CNN
	1    3950 4900
	1    0    0    -1  
$EndComp
$Comp
L power:GND #PWR028
U 1 1
P 4350 5400
F 0 "#PWR028" H 4350 5150 50  0001 C CNN
F 1 "GND" H 4355 5227 50  0000 C CNN
F 2 "" H 4350 5400 50  0001 C CNN
F 3 "" H 4350 5400 50  0001 C CNN
	1    4350 5400
	1    0    0    -1  
$EndComp
Wire Wire Line
	4250 4500 4350 4500
Wire Wire Line
	4350 4500 4350 4600
Wire Wire Line
	4250 4600 4350 4600
Connection ~ 4350 4600
Wire Wire Line
	4350 4600 4350 4700
Wire Wire Line
	4250 4700 4350 4700
Connection ~ 4350 4700
Wire Wire Line
	4350 4700 4350 4800
Wire Wire Line
	4250 4800 4350 4800
Connection ~ 4350 4800
Wire Wire Line
	4350 4800 4350 4900
Wire Wire Line
	4250 4900 4350 4900
Connection ~ 4350 4900
Wire Wire Line
	4350 4900 4350 5000
Wire Wire Line
	4250 5000 4350 5000
Connection ~ 4350 5000
Wire Wire Line
	4350 5000 4350 5100
Wire Wire Line
	4250 5100 4350 5100
Connection ~ 4350 5100
Wire Wire Line
	4350 5100 4350 5200
Wire Wire Line
	4250 5200 4350 5200
Connection ~ 4350 5200
Wire Wire Line
	4350 5200 4350 5400
Wire Wire Line
	1950 5400 2050 5400
Wire Wire Line
	2050 5400 2050 3450
Wire Wire Line
	2050 3450 4650 3450
Wire Wire Line
	4650 3450 4650 2950
Wire Wire Line
	4650 2950 4250 2950
Wire Wire Line
	1950 5500 2050 5500
Wire Wire Line
	2050 5500 2050 5400
Connection ~ 2050 5400
Text Label 3350 4500 0    50   ~ 0
I0
Text Label 3350 4600 0    50   ~ 0
I1
Text Label 3350 4700 0    50   ~ 0
I2
Text Label 3350 4800 0    50   ~ 0
I3
Text Label 3350 4900 0    50   ~ 0
I4
Text Label 3350 5000 0    50   ~ 0
I5
Text Label 3350 5100 0    50   ~ 0
I6
Text Label 3350 5200 0    50   ~ 0
I7
$Comp
L Connector_Generic:Conn_02x07_Odd_Even J2
U 1 1
P 2600 6750
F 0 "J2" H 2650 7267 50  0000 C CNN
F 1 "IN-CON" H 2650 7176 50  0000 C CNN
F 2 "" H 2600 6750 50  0001 C CNN
F 3 "~" H 2600 6750 50  0001 C CNN
	1    2600 6750
	1    0    0    -1  
$EndComp
$Comp
L Connector_Generic:Conn_02x07_Odd_Even J1
U 1 1
P 1150 6750
F 0 "J1" H 1200 7267 50  0000 C CNN
F 1 "OUT-CON" H 1200 7176 50  0000 C CNN
F 2 "" H 1150 6750 50  0001 C CNN
F 3 "~" H 1150 6750 50  0001 C CNN
	1    1150 6750
	1    0    0    -1  
$EndComp
Wire Wire Line
	2200 6450 2400 6450
Text Label 2250 6450 0    50   ~ 0
I0
Wire Wire Line
	2900 6450 3100 6450
Text Label 2950 6450 0    50   ~ 0
I1
Wire Wire Line
	2200 6550 2400 6550
Text Label 2250 6550 0    50   ~ 0
I2
Wire Wire Line
	2900 6550 3100 6550
Text Label 2950 6550 0    50   ~ 0
I3
Wire Wire Line
	2200 6650 2400 6650
Text Label 2250 6650 0    50   ~ 0
I4
Wire Wire Line
	2900 6650 3100 6650
Text Label 2950 6650 0    50   ~ 0
I5
Wire Wire Line
	2200 6750 2400 6750
Text Label 2250 6750 0    50   ~ 0
I6
Wire Wire Line
	2900 6750 3100 6750
Text Label 2950 6750 0    50   ~ 0
I7
Wire Wire Line
	750  6450 950  6450
Text Label 800  6450 0    50   ~ 0
EO0
Wire Wire Line
	750  6550 950  6550
Text Label 800  6550 0    50   ~ 0
EO2
Wire Wire Line
	750  6650 950  6650
Text Label 800  6650 0    50   ~ 0
EO4
Wire Wire Line
	750  6750 950  6750
Text Label 800  6750 0    50   ~ 0
EO6
Wire Wire Line
	1450 6450 1650 6450
Text Label 1500 6450 0    50   ~ 0
EO1
Wire Wire Line
	1450 6550 1650 6550
Text Label 1500 6550 0    50   ~ 0
EO3
Wire Wire Line
	1450 6650 1650 6650
Text Label 1500 6650 0    50   ~ 0
EO5
Wire Wire Line
	1450 6750 1650 6750
Text Label 1500 6750 0    50   ~ 0
EO7
$Comp
L power:GND #PWR024
U 1 1
P 3000 7200
F 0 "#PWR024" H 3000 6950 50  0001 C CNN
F 1 "GND" H 3005 7027 50  0000 C CNN
F 2 "" H 3000 7200 50  0001 C CNN
F 3 "" H 3000 7200 50  0001 C CNN
	1    3000 7200
	1    0    0    -1  
$EndComp
Wire Wire Line
	3000 7050 3000 7200
Wire Wire Line
	3000 7050 2900 7050
$Comp
L power:VCC #PWR021
U 1 1
P 2050 6900
F 0 "#PWR021" H 2050 6750 50  0001 C CNN
F 1 "VCC" H 2067 7073 50  0000 C CNN
F 2 "" H 2050 6900 50  0001 C CNN
F 3 "" H 2050 6900 50  0001 C CNN
	1    2050 6900
	1    0    0    -1  
$EndComp
Wire Wire Line
	2050 6900 2050 7050
Wire Wire Line
	2050 7050 2400 7050
$Comp
L power:VCC #PWR03
U 1 1
P 600 6900
F 0 "#PWR03" H 600 6750 50  0001 C CNN
F 1 "VCC" H 617 7073 50  0000 C CNN
F 2 "" H 600 6900 50  0001 C CNN
F 3 "" H 600 6900 50  0001 C CNN
	1    600  6900
	1    0    0    -1  
$EndComp
Wire Wire Line
	600  6900 600  7050
Wire Wire Line
	600  7050 950  7050
$Comp
L power:GND #PWR07
U 1 1
P 1550 7200
F 0 "#PWR07" H 1550 6950 50  0001 C CNN
F 1 "GND" H 1555 7027 50  0000 C CNN
F 2 "" H 1550 7200 50  0001 C CNN
F 3 "" H 1550 7200 50  0001 C CNN
	1    1550 7200
	1    0    0    -1  
$EndComp
Wire Wire Line
	1550 7050 1550 7200
Wire Wire Line
	1550 7050 1450 7050
NoConn ~ 950  6850
NoConn ~ 950  6950
NoConn ~ 1450 6850
NoConn ~ 1450 6950
NoConn ~ 2400 6850
NoConn ~ 2400 6950
NoConn ~ 2900 6850
NoConn ~ 2900 6950
$Comp
L power:VCC #PWR026
U 1 1
P 5500 6900
F 0 "#PWR026" H 5500 6750 50  0001 C CNN
F 1 "VCC" H 5517 7073 50  0000 C CNN
F 2 "" H 5500 6900 50  0001 C CNN
F 3 "" H 5500 6900 50  0001 C CNN
	1    5500 6900
	1    0    0    -1  
$EndComp
Wire Wire Line
	5500 6900 5500 7050
Wire Wire Line
	5500 7050 5900 7050
$Comp
L power:GND #PWR029
U 1 1
P 5800 7500
F 0 "#PWR029" H 5800 7250 50  0001 C CNN
F 1 "GND" H 5805 7327 50  0000 C CNN
F 2 "" H 5800 7500 50  0001 C CNN
F 3 "" H 5800 7500 50  0001 C CNN
	1    5800 7500
	1    0    0    -1  
$EndComp
Wire Wire Line
	5600 6850 5900 6850
Text Label 5600 6850 0    50   ~ 0
D1
Wire Wire Line
	5600 6750 5900 6750
Text Label 5600 6750 0    50   ~ 0
D2
Wire Wire Line
	5600 6650 5900 6650
Text Label 5600 6650 0    50   ~ 0
D3
Wire Wire Line
	5600 6550 5900 6550
Text Label 5600 6550 0    50   ~ 0
D4
Wire Wire Line
	5600 6450 5900 6450
Text Label 5600 6450 0    50   ~ 0
D5
Wire Wire Line
	5600 6350 5900 6350
Text Label 5600 6350 0    50   ~ 0
D6
Wire Wire Line
	5600 6250 5900 6250
Text Label 5600 6250 0    50   ~ 0
D7
Text Label 5600 7350 0    50   ~ 0
N0
Wire Wire Line
	5600 7250 5900 7250
Text Label 5600 7250 0    50   ~ 0
N1
Wire Wire Line
	5600 7150 5900 7150
Text Label 5600 7150 0    50   ~ 0
N2
Wire Wire Line
	5600 6150 5900 6150
Text Label 5600 6150 0    50   ~ 0
~MRD
Wire Wire Line
	6400 6250 6700 6250
Text Label 6450 6250 0    50   ~ 0
TPB
Wire Wire Line
	6400 6050 6700 6050
Text Label 6450 6050 0    50   ~ 0
~MWR
Wire Wire Line
	6400 6150 6700 6150
Text Label 6450 6150 0    50   ~ 0
TPA
Wire Wire Line
	5600 5750 5900 5750
Text Label 5600 5750 0    50   ~ 0
~CLEAR
NoConn ~ 6700 6050
NoConn ~ 6700 6150
$Comp
L 74xx:74LS273 U6
U 1 1
P 7500 1700
F 0 "U6" H 7300 2350 50  0000 C CNN
F 1 "74LS273" H 7700 2350 50  0000 C CNN
F 2 "" H 7500 1700 50  0001 C CNN
F 3 "http://www.ti.com/lit/gpn/sn74LS273" H 7500 1700 50  0001 C CNN
	1    7500 1700
	1    0    0    -1  
$EndComp
Text Label 6650 2200 0    50   ~ 0
~CLEAR
Wire Wire Line
	6650 2200 7000 2200
Wire Wire Line
	4650 950  5200 950 
Wire Wire Line
	5800 950  6550 950 
Wire Wire Line
	5600 5550 5900 5550
Text Label 5600 5550 0    50   ~ 0
CLK
$Comp
L power:VCC #PWR0101
U 1 1
P 700 800
F 0 "#PWR0101" H 700 650 50  0001 C CNN
F 1 "VCC" H 717 973 50  0000 C CNN
F 2 "" H 700 800 50  0001 C CNN
F 3 "" H 700 800 50  0001 C CNN
	1    700  800 
	1    0    0    -1  
$EndComp
Wire Wire Line
	700  800  700  950 
$Comp
L power:GND #PWR0102
U 1 1
P 1050 950
F 0 "#PWR0102" H 1050 700 50  0001 C CNN
F 1 "GND" H 1055 777 50  0000 C CNN
F 2 "" H 1050 950 50  0001 C CNN
F 3 "" H 1050 950 50  0001 C CNN
	1    1050 950 
	1    0    0    -1  
$EndComp
Wire Wire Line
	1050 800  1050 950 
$Comp
L power:PWR_FLAG #FLG0101
U 1 1
P 1050 800
F 0 "#FLG0101" H 1050 875 50  0001 C CNN
F 1 "PWR_FLAG" H 1050 973 50  0000 C CNN
F 2 "" H 1050 800 50  0001 C CNN
F 3 "~" H 1050 800 50  0001 C CNN
	1    1050 800 
	1    0    0    -1  
$EndComp
$Comp
L power:PWR_FLAG #FLG0102
U 1 1
P 700 950
F 0 "#FLG0102" H 700 1025 50  0001 C CNN
F 1 "PWR_FLAG" H 700 1123 50  0000 C CNN
F 2 "" H 700 950 50  0001 C CNN
F 3 "~" H 700 950 50  0001 C CNN
	1    700  950 
	-1   0    0    1   
$EndComp
Entry Wire Line
	8300 1800 8400 1700
Text Label 8450 1700 0    50   ~ 0
O5
Wire Wire Line
	8400 1700 8600 1700
$Comp
L Transistor_Array:ULN2803A U7
U 1 1
P 9000 1400
F 0 "U7" H 9000 1967 50  0000 C CNN
F 1 "ULN2803A" H 9000 1876 50  0000 C CNN
F 2 "" H 9050 750 50  0001 L CNN
F 3 "http://www.ti.com/lit/ds/symlink/uln2803a.pdf" H 9100 1200 50  0001 C CNN
	1    9000 1400
	1    0    0    -1  
$EndComp
$Comp
L power:GND #PWR033
U 1 1
P 9000 2250
F 0 "#PWR033" H 9000 2000 50  0001 C CNN
F 1 "GND" H 9005 2077 50  0000 C CNN
F 2 "" H 9000 2250 50  0001 C CNN
F 3 "" H 9000 2250 50  0001 C CNN
	1    9000 2250
	1    0    0    -1  
$EndComp
Wire Wire Line
	9000 2100 9000 2250
Wire Wire Line
	9400 1200 9950 1200
Wire Wire Line
	9400 1300 9850 1300
Wire Wire Line
	9850 1300 9850 1500
Wire Wire Line
	9850 1500 9950 1500
Wire Wire Line
	9400 1400 9800 1400
Wire Wire Line
	9800 1400 9800 1800
Wire Wire Line
	9800 1800 9950 1800
Wire Wire Line
	9400 1500 9750 1500
Wire Wire Line
	9750 1500 9750 2100
Wire Wire Line
	9750 2100 9950 2100
Wire Wire Line
	9400 1600 9700 1600
Wire Wire Line
	9700 1600 9700 2400
Wire Wire Line
	9700 2400 9950 2400
Wire Wire Line
	9400 1700 9650 1700
Wire Wire Line
	9650 1700 9650 2700
Wire Wire Line
	9650 2700 9950 2700
Wire Wire Line
	9400 1800 9600 1800
Wire Wire Line
	9600 1800 9600 3000
Wire Wire Line
	9600 3000 9950 3000
Wire Wire Line
	9400 1900 9550 1900
Wire Wire Line
	9550 1900 9550 3300
Wire Wire Line
	9550 3300 9950 3300
NoConn ~ 9400 1100
$Comp
L 74xx:74LS541 U8
U 1 1
P 9100 4450
F 0 "U8" H 9350 5150 50  0000 C CNN
F 1 "74HC541" H 8850 5100 50  0000 C CNN
F 2 "" H 9100 4450 50  0001 C CNN
F 3 "http://www.ti.com/lit/gpn/sn74LS541" H 9100 4450 50  0001 C CNN
	1    9100 4450
	1    0    0    -1  
$EndComp
Wire Wire Line
	8400 3950 8600 3950
Text Label 8400 3950 0    50   ~ 0
O0
Wire Wire Line
	8400 4050 8600 4050
Text Label 8450 4050 0    50   ~ 0
O1
Wire Wire Line
	8400 4150 8600 4150
Text Label 8450 4150 0    50   ~ 0
O2
Wire Wire Line
	8400 4250 8600 4250
Text Label 8450 4250 0    50   ~ 0
O3
Wire Wire Line
	8400 4350 8600 4350
Text Label 8450 4350 0    50   ~ 0
O4
Wire Wire Line
	8400 4550 8600 4550
Text Label 8450 4550 0    50   ~ 0
O6
Wire Wire Line
	8400 4650 8600 4650
Text Label 8450 4650 0    50   ~ 0
O7
Entry Wire Line
	8300 4050 8400 3950
Entry Wire Line
	8300 4150 8400 4050
Entry Wire Line
	8300 4250 8400 4150
Entry Wire Line
	8300 4350 8400 4250
Entry Wire Line
	8300 4450 8400 4350
Entry Wire Line
	8300 4650 8400 4550
Entry Wire Line
	8300 4750 8400 4650
Entry Wire Line
	8300 4550 8400 4450
Text Label 8450 4450 0    50   ~ 0
O5
Wire Wire Line
	8400 4450 8600 4450
$Comp
L power:VCC #PWR0103
U 1 1
P 9100 3450
F 0 "#PWR0103" H 9100 3300 50  0001 C CNN
F 1 "VCC" H 9117 3623 50  0000 C CNN
F 2 "" H 9100 3450 50  0001 C CNN
F 3 "" H 9100 3450 50  0001 C CNN
	1    9100 3450
	1    0    0    -1  
$EndComp
$Comp
L Device:C_Small C7
U 1 1
P 9300 3550
F 0 "C7" V 9071 3550 50  0000 C CNN
F 1 "0.1u" V 9162 3550 50  0000 C CNN
F 2 "" H 9300 3550 50  0001 C CNN
F 3 "~" H 9300 3550 50  0001 C CNN
	1    9300 3550
	0    1    1    0   
$EndComp
Wire Wire Line
	9100 3450 9100 3550
Wire Wire Line
	9100 3550 9200 3550
Wire Wire Line
	9100 3550 9100 3650
Connection ~ 9100 3550
Wire Wire Line
	9400 3550 9550 3550
Wire Wire Line
	9550 3550 9550 3600
$Comp
L power:GND #PWR0104
U 1 1
P 9550 3600
F 0 "#PWR0104" H 9550 3350 50  0001 C CNN
F 1 "GND" H 9555 3427 50  0000 C CNN
F 2 "" H 9550 3600 50  0001 C CNN
F 3 "" H 9550 3600 50  0001 C CNN
	1    9550 3600
	1    0    0    -1  
$EndComp
Wire Wire Line
	5950 5200 7450 5200
Wire Wire Line
	6850 4700 6850 4850
$Comp
L power:GND #PWR031
U 1 1
P 6850 4850
F 0 "#PWR031" H 6850 4600 50  0001 C CNN
F 1 "GND" H 6855 4677 50  0000 C CNN
F 2 "" H 6850 4850 50  0001 C CNN
F 3 "" H 6850 4850 50  0001 C CNN
	1    6850 4850
	1    0    0    -1  
$EndComp
Wire Wire Line
	9100 5250 9100 5300
$Comp
L power:GND #PWR0105
U 1 1
P 9100 5400
F 0 "#PWR0105" H 9100 5150 50  0001 C CNN
F 1 "GND" H 9105 5227 50  0000 C CNN
F 2 "" H 9100 5400 50  0001 C CNN
F 3 "" H 9100 5400 50  0001 C CNN
	1    9100 5400
	1    0    0    -1  
$EndComp
Wire Wire Line
	8600 4850 8450 4850
Wire Wire Line
	8450 4850 8450 4950
Wire Wire Line
	8450 5300 9100 5300
Connection ~ 9100 5300
Wire Wire Line
	9100 5300 9100 5400
Wire Wire Line
	8600 4950 8450 4950
Connection ~ 8450 4950
Wire Wire Line
	8450 4950 8450 5300
Wire Wire Line
	9600 3950 9900 3950
Wire Wire Line
	9600 4050 9900 4050
Wire Wire Line
	9600 4150 9900 4150
Wire Wire Line
	9600 4250 9900 4250
Wire Wire Line
	9600 4350 9900 4350
Wire Wire Line
	9600 4450 9900 4450
Wire Wire Line
	9600 4550 9900 4550
Wire Wire Line
	9600 4650 9900 4650
Text Label 9750 3950 0    50   ~ 0
EO0
Text Label 9750 4050 0    50   ~ 0
EO1
Text Label 9750 4150 0    50   ~ 0
EO2
Text Label 9750 4250 0    50   ~ 0
EO3
Text Label 9750 4350 0    50   ~ 0
EO4
Text Label 9750 4450 0    50   ~ 0
EO5
Text Label 9750 4550 0    50   ~ 0
EO6
Text Label 9750 4650 0    50   ~ 0
EO7
$Comp
L Connector_Generic:Conn_02x20_Odd_Even J3
U 1 1
P 6100 6450
F 0 "J3" H 6150 7567 50  0000 C CNN
F 1 "CPU BUS" H 6150 7476 50  0000 C CNN
F 2 "" H 6100 6450 50  0001 C CNN
F 3 "~" H 6100 6450 50  0001 C CNN
	1    6100 6450
	1    0    0    -1  
$EndComp
Wire Wire Line
	5600 7350 5900 7350
Text Label 5600 6950 0    50   ~ 0
D0
Wire Wire Line
	5600 6950 5900 6950
Wire Wire Line
	5800 7500 5800 7450
Wire Wire Line
	5800 7450 5900 7450
Wire Wire Line
	5600 5650 5900 5650
Text Label 5600 5650 0    50   ~ 0
~WAIT
Wire Wire Line
	5600 5850 5900 5850
Wire Wire Line
	5600 5950 5900 5950
Wire Wire Line
	6400 5550 6700 5550
Wire Wire Line
	6400 5650 6700 5650
Wire Wire Line
	6400 5750 6700 5750
Wire Wire Line
	6400 5850 6700 5850
Wire Wire Line
	6400 5950 6700 5950
Wire Wire Line
	6400 6350 6700 6350
Wire Wire Line
	6400 6450 6700 6450
Wire Wire Line
	6400 6550 6700 6550
Wire Wire Line
	6400 6650 6700 6650
Wire Wire Line
	6400 6750 6700 6750
Wire Wire Line
	6400 6850 6700 6850
Wire Wire Line
	6400 6950 6700 6950
Wire Wire Line
	6400 7050 6700 7050
Wire Wire Line
	6400 7150 6700 7150
Wire Wire Line
	6400 7250 6700 7250
Wire Wire Line
	6400 7350 6700 7350
Wire Wire Line
	6400 7450 6700 7450
Text Label 5600 5850 0    50   ~ 0
Q
Text Label 5600 5950 0    50   ~ 0
SC1
Wire Wire Line
	5600 6050 5900 6050
Text Label 5600 6050 0    50   ~ 0
SC0
Text Label 6450 5550 0    50   ~ 0
VDD
Text Label 6450 5650 0    50   ~ 0
~XTAL
Text Label 6450 5750 0    50   ~ 0
~DMA-IN
Text Label 6450 5850 0    50   ~ 0
~DMA-OUT
Text Label 6450 5950 0    50   ~ 0
~INT
Text Label 6450 6350 0    50   ~ 0
MA7
Text Label 6450 6450 0    50   ~ 0
MA6
Text Label 6450 6550 0    50   ~ 0
MA5
Text Label 6450 6650 0    50   ~ 0
MA4
Text Label 6450 6750 0    50   ~ 0
MA3
Text Label 6450 6850 0    50   ~ 0
MA2
Text Label 6450 6950 0    50   ~ 0
MA1
Text Label 6450 7050 0    50   ~ 0
MA0
Text Label 6450 7150 0    50   ~ 0
~EF1
Text Label 6450 7250 0    50   ~ 0
~EF2
Text Label 6450 7350 0    50   ~ 0
~EF3
Text Label 6450 7450 0    50   ~ 0
~EF4
NoConn ~ 6700 5550
NoConn ~ 6700 5650
NoConn ~ 6700 5750
NoConn ~ 6700 5850
NoConn ~ 6700 5950
NoConn ~ 6700 6350
NoConn ~ 6700 6450
NoConn ~ 6700 6550
NoConn ~ 6700 6650
NoConn ~ 6700 6750
NoConn ~ 6700 6850
NoConn ~ 6700 6950
NoConn ~ 6700 7050
NoConn ~ 6700 7150
NoConn ~ 6700 7250
NoConn ~ 6700 7350
NoConn ~ 6700 7450
NoConn ~ 5600 6050
NoConn ~ 5600 5950
NoConn ~ 5600 5850
NoConn ~ 5600 5650
NoConn ~ 5600 5550
Wire Bus Line
	8300 1300 8300 4750
$EndSCHEMATC
